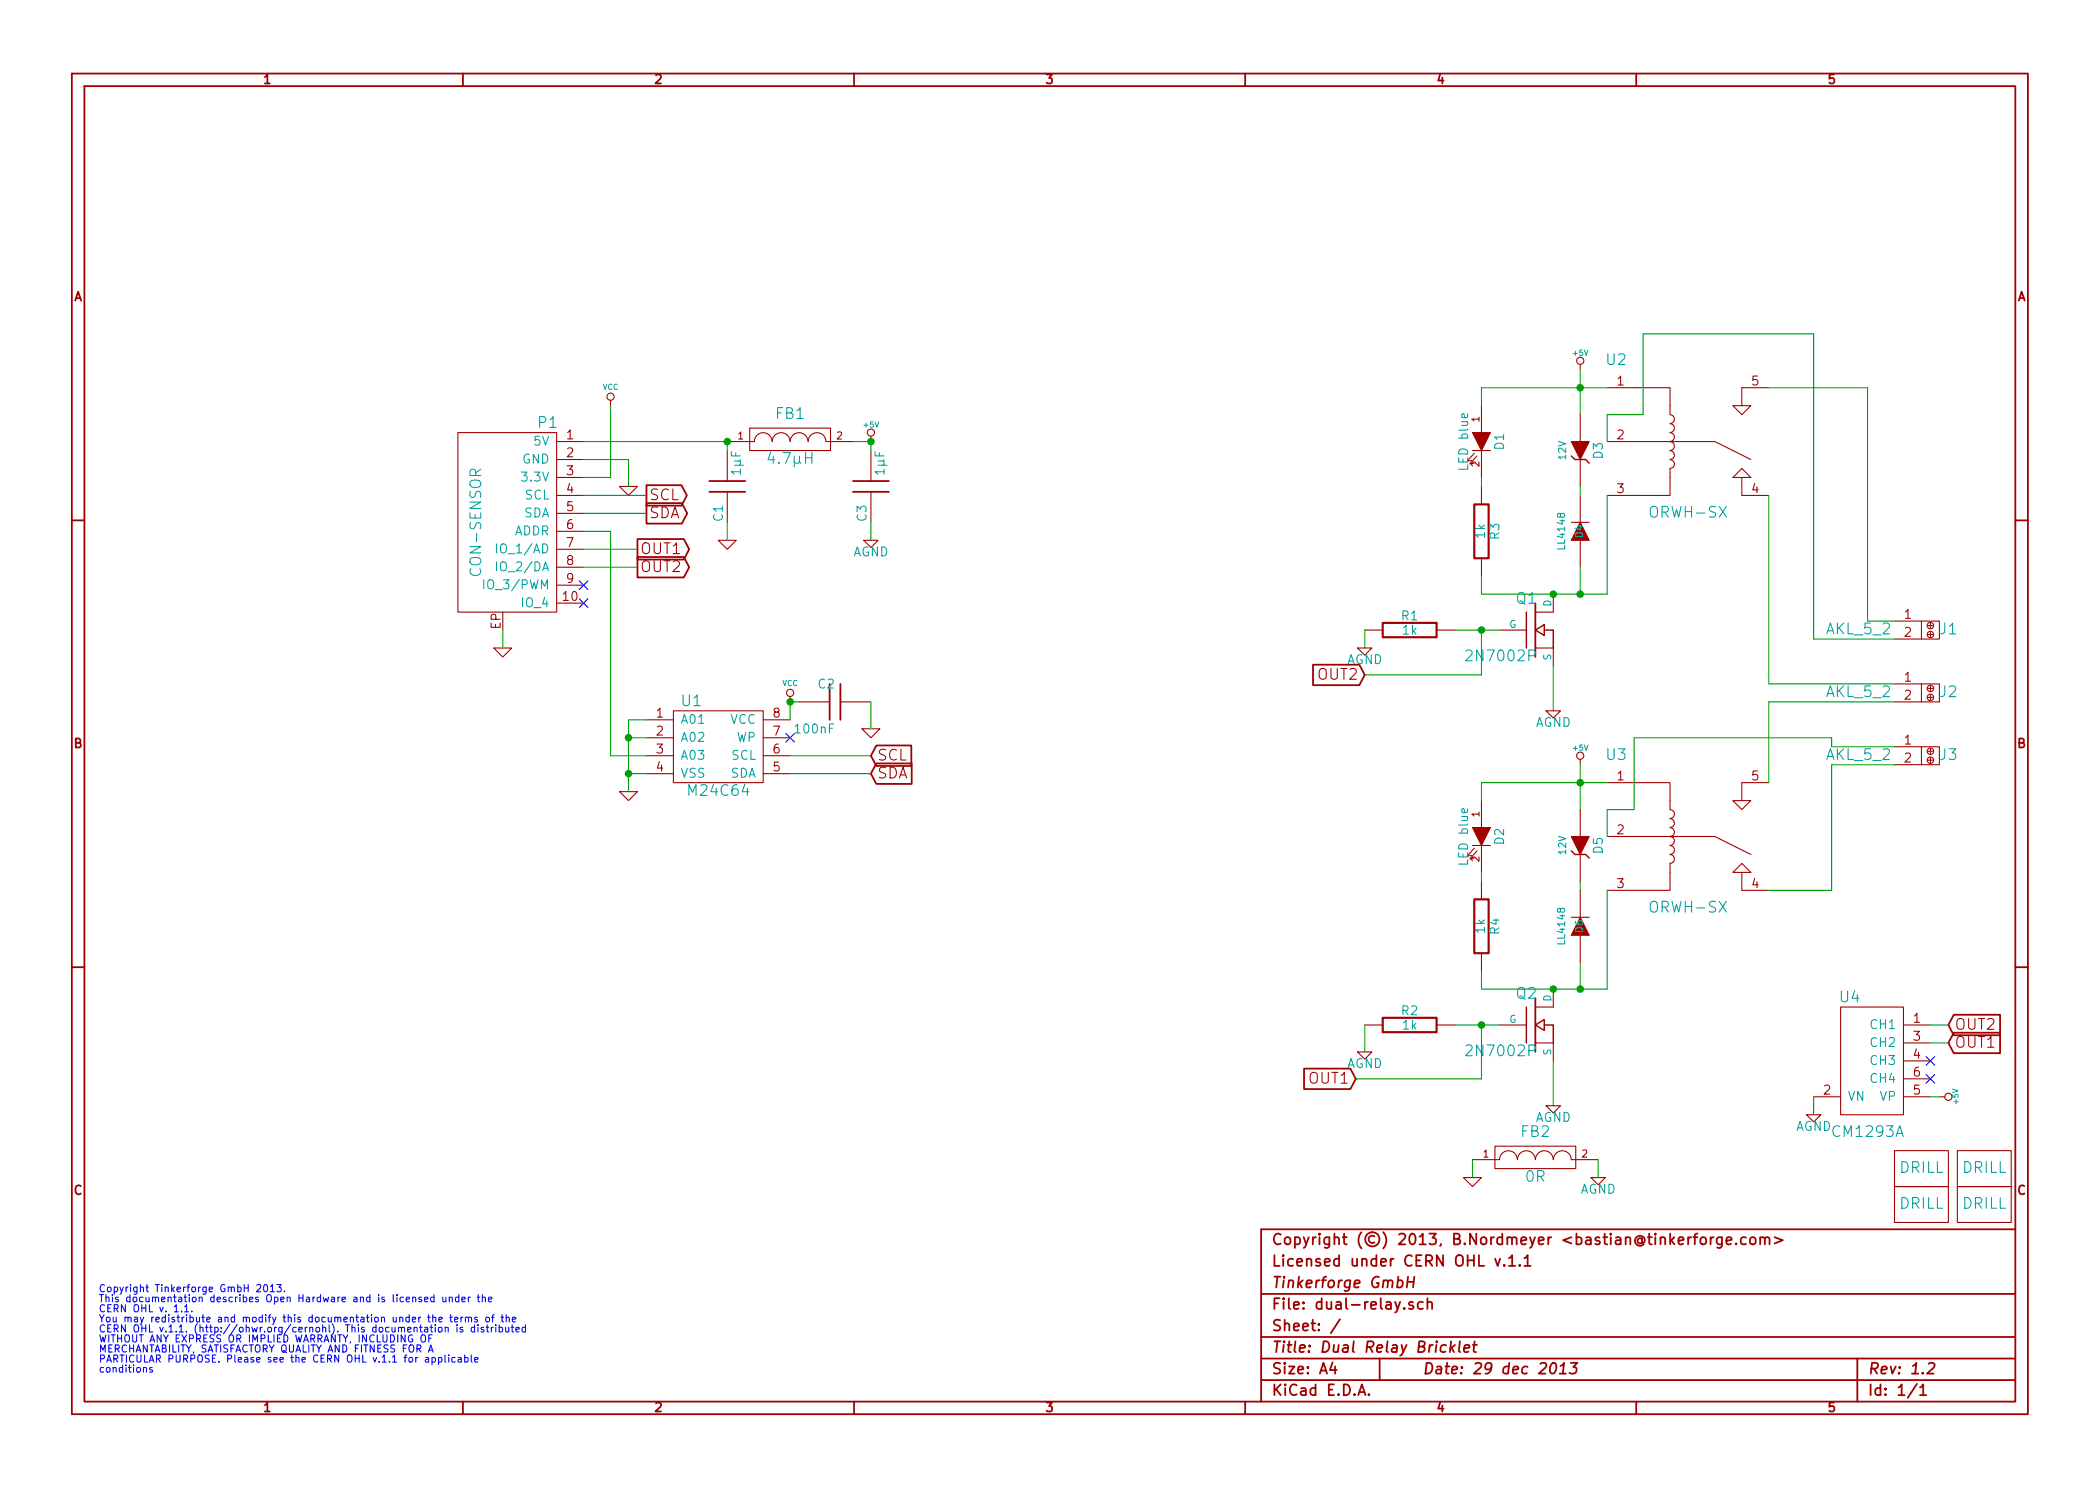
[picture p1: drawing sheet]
EESchema Schematic File Version 2
LIBS:power
LIBS:device
LIBS:transistors
LIBS:conn
LIBS:linear
LIBS:regul
LIBS:74xx
LIBS:cmos4000
LIBS:adc-dac
LIBS:memory
LIBS:xilinx
LIBS:special
LIBS:microcontrollers
LIBS:dsp
LIBS:microchip
LIBS:analog_switches
LIBS:motorola
LIBS:texas
LIBS:intel
LIBS:audio
LIBS:interface
LIBS:digital-audio
LIBS:philips
LIBS:display
LIBS:cypress
LIBS:siliconi
LIBS:opto
LIBS:atmel
LIBS:contrib
LIBS:valves
LIBS:tinkerforge
LIBS:dual-relay-cache
EELAYER 27 0
EELAYER END
$Descr A4 11693 8268
encoding utf-8
Sheet 1 1
Title "Dual Relay Bricklet"
Date "29 dec 2013"
Rev "1.2"
Comp "Tinkerforge GmbH"
Comment1 "Licensed under CERN OHL v.1.1"
Comment2 "Copyright (©) 2013, B.Nordmeyer <bastian@tinkerforge.com>"
Comment3 ""
Comment4 ""
$EndDescr
Text Notes 550  7200 0    40   ~ 0
Copyright Tinkerforge GmbH 2013.\nThis documentation describes Open Hardware and is licensed under the\nCERN OHL v. 1.1.\nYou may redistribute and modify this documentation under the terms of the\nCERN OHL v.1.1. (http://ohwr.org/cernohl). This documentation is distributed\nWITHOUT ANY EXPRESS OR IMPLIED WARRANTY, INCLUDING OF\nMERCHANTABILITY, SATISFACTORY QUALITY AND FITNESS FOR A\nPARTICULAR PURPOSE. Please see the CERN OHL v.1.1 for applicable\nconditions\n
$Comp
L FILTER FB1
U 1 1
P 4400 2450
F 0 "FB1" H 4400 2600 60  0000 C CNN
F 1 "4.7µH" H 4400 2350 60  0000 C CNN
F 2 "NRH3015" H 4400 2450 60  0001 C CNN
F 3 "" H 4400 2450 60  0001 C CNN
	1    4400 2450
	1    0    0    -1  
$EndComp
$Comp
L AKL_5_2 J3
U 1 1
P 10750 4200
F 0 "J3" H 10850 4200 60  0000 C CNN
F 1 "AKL_5_2" H 10350 4200 60  0000 C CNN
F 2 "AKL_5_2" H 10750 4200 60  0001 C CNN
F 3 "" H 10750 4200 60  0001 C CNN
	1    10750 4200
	1    0    0    -1  
$EndComp
$Comp
L AKL_5_2 J2
U 1 1
P 10750 3850
F 0 "J2" H 10850 3850 60  0000 C CNN
F 1 "AKL_5_2" H 10350 3850 60  0000 C CNN
F 2 "AKL_5_2" H 10750 3850 60  0001 C CNN
F 3 "" H 10750 3850 60  0001 C CNN
	1    10750 3850
	1    0    0    -1  
$EndComp
$Comp
L AKL_5_2 J1
U 1 1
P 10750 3500
F 0 "J1" H 10850 3500 60  0000 C CNN
F 1 "AKL_5_2" H 10350 3500 60  0000 C CNN
F 2 "AKL_5_2" H 10750 3500 60  0001 C CNN
F 3 "" H 10750 3500 60  0001 C CNN
	1    10750 3500
	1    0    0    -1  
$EndComp
$Comp
L ORWH-SX U3
U 1 1
P 9400 4650
F 0 "U3" H 9000 5100 60  0000 C CNN
F 1 "ORWH-SX" H 9400 4250 60  0000 C CNN
F 2 "ORWH-SX" H 9400 4650 60  0001 C CNN
F 3 "" H 9400 4650 60  0001 C CNN
	1    9400 4650
	1    0    0    -1  
$EndComp
$Comp
L LED D2
U 1 1
P 8250 4650
F 0 "D2" H 8250 4750 50  0000 C CNN
F 1 "LED blue" H 8250 4550 50  0000 C CNN
F 2 "D0603" H 8250 4650 60  0001 C CNN
F 3 "" H 8250 4650 60  0001 C CNN
	1    8250 4650
	0    1    1    0   
$EndComp
$Comp
L +5V #PWR16
U 1 1
P 8800 4250
F 0 "#PWR16" H 8800 4340 20  0001 C CNN
F 1 "+5V" H 8800 4340 30  0000 C CNN
F 2 "" H 8800 4250 60  0001 C CNN
F 3 "" H 8800 4250 60  0001 C CNN
	1    8800 4250
	1    0    0    -1  
$EndComp
Text GLabel 7600 3750 0    60   Input ~ 0
OUT2
Text GLabel 7550 6000 0    60   Input ~ 0
OUT1
$Comp
L +5V #PWR7
U 1 1
P 4850 2450
F 0 "#PWR7" H 4850 2540 20  0001 C CNN
F 1 "+5V" H 4850 2540 30  0000 C CNN
F 2 "" H 4850 2450 60  0001 C CNN
F 3 "" H 4850 2450 60  0001 C CNN
	1    4850 2450
	1    0    0    -1  
$EndComp
$Comp
L +5V #PWR15
U 1 1
P 8800 2050
F 0 "#PWR15" H 8800 2140 20  0001 C CNN
F 1 "+5V" H 8800 2140 30  0000 C CNN
F 2 "" H 8800 2050 60  0001 C CNN
F 3 "" H 8800 2050 60  0001 C CNN
	1    8800 2050
	1    0    0    -1  
$EndComp
$Comp
L LED D1
U 1 1
P 8250 2450
F 0 "D1" H 8250 2550 50  0000 C CNN
F 1 "LED blue" H 8250 2350 50  0000 C CNN
F 2 "D0603" H 8250 2450 60  0001 C CNN
F 3 "" H 8250 2450 60  0001 C CNN
	1    8250 2450
	0    1    1    0   
$EndComp
$Comp
L B0520LW-7-F D4
U 1 1
P 8800 2950
F 0 "D4" H 8800 2950 40  0000 C CNN
F 1 "LL4148" H 8800 3050 40  0000 C CNN
F 2 "MiniMelf" H 8800 2850 60  0001 C CNN
F 3 "" H 8800 2950 60  0001 C CNN
	1    8800 2950
	0    -1   -1   0   
$EndComp
$Comp
L ORWH-SX U2
U 1 1
P 9400 2450
F 0 "U2" H 9000 2900 60  0000 C CNN
F 1 "ORWH-SX" H 9400 2050 60  0000 C CNN
F 2 "ORWH-SX" H 9400 2450 60  0001 C CNN
F 3 "" H 9400 2450 60  0001 C CNN
	1    9400 2450
	1    0    0    -1  
$EndComp
NoConn ~ 3250 3250
Text GLabel 3550 3150 2    60   Output ~ 0
OUT2
Text GLabel 3550 3050 2    60   Output ~ 0
OUT1
$Comp
L GND #PWR9
U 1 1
P 4850 4050
F 0 "#PWR9" H 4850 4050 30  0001 C CNN
F 1 "GND" H 4850 3980 30  0001 C CNN
F 2 "" H 4850 4050 60  0001 C CNN
F 3 "" H 4850 4050 60  0001 C CNN
	1    4850 4050
	1    0    0    -1  
$EndComp
NoConn ~ 4400 4100
$Comp
L DRILL U5
U 1 1
P 10700 6500
F 0 "U5" H 10750 6550 60  0001 C CNN
F 1 "DRILL" H 10700 6500 60  0000 C CNN
F 2 "DRILL_NP" H 10700 6500 60  0001 C CNN
F 3 "" H 10700 6500 60  0001 C CNN
	1    10700 6500
	1    0    0    -1  
$EndComp
$Comp
L DRILL U6
U 1 1
P 10700 6700
F 0 "U6" H 10750 6750 60  0001 C CNN
F 1 "DRILL" H 10700 6700 60  0000 C CNN
F 2 "DRILL_NP" H 10700 6700 60  0001 C CNN
F 3 "" H 10700 6700 60  0001 C CNN
	1    10700 6700
	1    0    0    -1  
$EndComp
$Comp
L DRILL U8
U 1 1
P 11050 6700
F 0 "U8" H 11100 6750 60  0001 C CNN
F 1 "DRILL" H 11050 6700 60  0000 C CNN
F 2 "DRILL_NP" H 11050 6700 60  0001 C CNN
F 3 "" H 11050 6700 60  0001 C CNN
	1    11050 6700
	1    0    0    -1  
$EndComp
$Comp
L DRILL U7
U 1 1
P 11050 6500
F 0 "U7" H 11100 6550 60  0001 C CNN
F 1 "DRILL" H 11050 6500 60  0000 C CNN
F 2 "DRILL_NP" H 11050 6500 60  0001 C CNN
F 3 "" H 11050 6500 60  0001 C CNN
	1    11050 6500
	1    0    0    -1  
$EndComp
NoConn ~ 3250 3350
$Comp
L C C2
U 1 1
P 4650 3900
F 0 "C2" V 4750 3900 50  0000 L CNN
F 1 "100nF" V 4500 3900 50  0000 L CNN
F 2 "0603" H 4650 3900 60  0001 C CNN
F 3 "" H 4650 3900 60  0001 C CNN
	1    4650 3900
	0    -1   -1   0   
$EndComp
Text GLabel 4850 4300 2    60   Input ~ 0
SDA
Text GLabel 4850 4200 2    60   Input ~ 0
SCL
Text GLabel 3600 2850 2    60   Output ~ 0
SDA
Text GLabel 3600 2750 2    60   Output ~ 0
SCL
$Comp
L VCC #PWR6
U 1 1
P 4400 3900
F 0 "#PWR6" H 4400 4000 30  0001 C CNN
F 1 "VCC" H 4400 4000 30  0000 C CNN
F 2 "" H 4400 3900 60  0001 C CNN
F 3 "" H 4400 3900 60  0001 C CNN
	1    4400 3900
	1    0    0    -1  
$EndComp
$Comp
L GND #PWR4
U 1 1
P 3500 4400
F 0 "#PWR4" H 3500 4400 30  0001 C CNN
F 1 "GND" H 3500 4330 30  0001 C CNN
F 2 "" H 3500 4400 60  0001 C CNN
F 3 "" H 3500 4400 60  0001 C CNN
	1    3500 4400
	1    0    0    -1  
$EndComp
$Comp
L CAT24C U1
U 1 1
P 4000 4400
F 0 "U1" H 3850 4900 60  0000 C CNN
F 1 "M24C64" H 4000 4400 60  0000 C CNN
F 2 "SO-8" H 4000 4400 60  0001 C CNN
F 3 "" H 4000 4400 60  0001 C CNN
	1    4000 4400
	1    0    0    -1  
$EndComp
$Comp
L VCC #PWR2
U 1 1
P 3400 2250
F 0 "#PWR2" H 3400 2350 30  0001 C CNN
F 1 "VCC" H 3400 2350 30  0000 C CNN
F 2 "" H 3400 2250 60  0001 C CNN
F 3 "" H 3400 2250 60  0001 C CNN
	1    3400 2250
	1    0    0    -1  
$EndComp
$Comp
L GND #PWR3
U 1 1
P 3500 2700
F 0 "#PWR3" H 3500 2700 30  0001 C CNN
F 1 "GND" H 3500 2630 30  0001 C CNN
F 2 "" H 3500 2700 60  0001 C CNN
F 3 "" H 3500 2700 60  0001 C CNN
	1    3500 2700
	1    0    0    -1  
$EndComp
$Comp
L GND #PWR1
U 1 1
P 2800 3600
F 0 "#PWR1" H 2800 3600 30  0001 C CNN
F 1 "GND" H 2800 3530 30  0001 C CNN
F 2 "" H 2800 3600 60  0001 C CNN
F 3 "" H 2800 3600 60  0001 C CNN
	1    2800 3600
	1    0    0    -1  
$EndComp
$Comp
L CON-SENSOR P1
U 1 1
P 2800 2900
F 0 "P1" H 2550 3450 60  0000 C CNN
F 1 "CON-SENSOR" V 2950 2900 60  0000 C CNN
F 2 "CON-SENSOR" H 2800 2900 60  0001 C CNN
F 3 "" H 2800 2900 60  0001 C CNN
	1    2800 2900
	-1   0    0    -1  
$EndComp
$Comp
L MOSFET_N Q1
U 1 1
P 8550 3500
F 0 "Q1" H 8560 3670 60  0000 R CNN
F 1 "2N7002P" H 8560 3350 60  0000 R CNN
F 2 "SOT23GDS" H 8550 3500 60  0001 C CNN
F 3 "" H 8550 3500 60  0001 C CNN
	1    8550 3500
	1    0    0    -1  
$EndComp
$Comp
L MOSFET_N Q2
U 1 1
P 8550 5700
F 0 "Q2" H 8560 5870 60  0000 R CNN
F 1 "2N7002P" H 8560 5550 60  0000 R CNN
F 2 "SOT23GDS" H 8550 5700 60  0001 C CNN
F 3 "" H 8550 5700 60  0001 C CNN
	1    8550 5700
	1    0    0    -1  
$EndComp
Wire Wire Line
	8100 5700 8350 5700
Wire Wire Line
	3400 2250 3400 2650
Wire Wire Line
	3400 2650 3250 2650
Wire Wire Line
	3500 2700 3500 2550
Wire Wire Line
	3500 2550 3250 2550
Wire Wire Line
	10550 4150 10200 4150
Wire Wire Line
	10200 4150 10200 4100
Wire Wire Line
	10550 3800 9850 3800
Wire Wire Line
	9850 3800 9850 2750
Wire Wire Line
	10550 3550 10100 3550
Wire Wire Line
	10100 3550 10100 1850
Wire Wire Line
	8800 2050 8800 2300
Connection ~ 8800 2150
Wire Wire Line
	8250 2150 8950 2150
Wire Wire Line
	3250 3150 3550 3150
Wire Wire Line
	3400 2950 3400 4200
Connection ~ 4400 3900
Wire Wire Line
	4450 3900 4400 3900
Wire Wire Line
	4850 4050 4850 3900
Wire Wire Line
	4400 4300 4850 4300
Wire Wire Line
	3250 2750 3600 2750
Connection ~ 3500 4100
Wire Wire Line
	3600 4000 3500 4000
Wire Wire Line
	3500 4000 3500 4400
Wire Wire Line
	3500 4300 3600 4300
Wire Wire Line
	2800 3600 2800 3500
Wire Wire Line
	3400 2950 3250 2950
Wire Wire Line
	3400 4200 3600 4200
Wire Wire Line
	3500 4100 3600 4100
Connection ~ 3500 4300
Wire Wire Line
	3250 2850 3600 2850
Wire Wire Line
	4400 4200 4850 4200
Wire Wire Line
	4400 3900 4400 4000
Wire Wire Line
	3250 3050 3550 3050
Connection ~ 8650 3300
Wire Wire Line
	8650 3950 8650 3700
Wire Wire Line
	8650 6150 8650 5900
Connection ~ 8650 5500
Connection ~ 8800 4350
Wire Wire Line
	8800 4250 8800 4500
Wire Wire Line
	9850 2150 10400 2150
Wire Wire Line
	10400 2150 10400 3450
Wire Wire Line
	10400 3450 10550 3450
Wire Wire Line
	9850 4350 9850 3900
Wire Wire Line
	9850 3900 10550 3900
Wire Wire Line
	9850 4950 10200 4950
Wire Wire Line
	10200 4950 10200 4250
Wire Wire Line
	10200 4250 10550 4250
Wire Wire Line
	4750 2450 4850 2450
Wire Wire Line
	3250 2450 4050 2450
Wire Wire Line
	8100 3500 8350 3500
Wire Wire Line
	9150 1850 9150 2300
Wire Wire Line
	9150 2300 8950 2300
Wire Wire Line
	8950 2300 8950 2450
Wire Wire Line
	10100 1850 9150 1850
Wire Wire Line
	8950 4500 9100 4500
Wire Wire Line
	9100 4500 9100 4100
Wire Wire Line
	9100 4100 10200 4100
Wire Wire Line
	8950 4650 8950 4500
Wire Wire Line
	8250 2150 8250 2250
Wire Wire Line
	8950 4350 8250 4350
Wire Wire Line
	8250 4350 8250 4450
Wire Wire Line
	8250 3500 8250 3750
Wire Wire Line
	8250 3750 7600 3750
Connection ~ 8250 3500
Wire Wire Line
	7600 3500 7600 3600
Wire Wire Line
	8250 5700 8250 6000
Wire Wire Line
	8250 6000 7550 6000
Connection ~ 8250 5700
Wire Wire Line
	7600 5700 7600 5850
Wire Wire Line
	8950 3300 8950 2750
$Comp
L ZENER D3
U 1 1
P 8800 2500
F 0 "D3" H 8800 2600 50  0000 C CNN
F 1 "12V" H 8800 2400 40  0000 C CNN
F 2 "MiniMelf" H 8800 2500 60  0001 C CNN
F 3 "" H 8800 2500 60  0001 C CNN
	1    8800 2500
	0    1    1    0   
$EndComp
Wire Wire Line
	8800 2750 8800 2700
Wire Wire Line
	8800 3150 8800 3300
Connection ~ 8800 3300
$Comp
L C C3
U 1 1
P 4850 2700
F 0 "C3" V 4900 2800 50  0000 L CNN
F 1 "1µF" V 4800 2500 50  0000 L CNN
F 2 "0805" H 4850 2700 60  0001 C CNN
F 3 "" H 4850 2700 60  0001 C CNN
	1    4850 2700
	-1   0    0    1   
$EndComp
Wire Wire Line
	4850 3000 4850 2900
Wire Wire Line
	4850 2450 4850 2500
Connection ~ 4850 2450
$Comp
L C C1
U 1 1
P 4050 2700
F 0 "C1" V 4100 2800 50  0000 L CNN
F 1 "1µF" V 4000 2500 50  0000 L CNN
F 2 "0805" H 4050 2700 60  0001 C CNN
F 3 "" H 4050 2700 60  0001 C CNN
	1    4050 2700
	-1   0    0    1   
$EndComp
$Comp
L GND #PWR5
U 1 1
P 4050 3000
F 0 "#PWR5" H 4050 3000 30  0001 C CNN
F 1 "GND" H 4050 2930 30  0001 C CNN
F 2 "" H 4050 3000 60  0001 C CNN
F 3 "" H 4050 3000 60  0001 C CNN
	1    4050 3000
	1    0    0    -1  
$EndComp
Wire Wire Line
	4050 3000 4050 2900
Wire Wire Line
	4050 2450 4050 2500
Connection ~ 4050 2450
Wire Wire Line
	8950 5500 8950 4950
Wire Wire Line
	8800 4900 8800 4950
Wire Wire Line
	8800 5350 8800 5500
Connection ~ 8800 5500
$Comp
L B0520LW-7-F D6
U 1 1
P 8800 5150
F 0 "D6" H 8800 5150 40  0000 C CNN
F 1 "LL4148" H 8800 5250 40  0000 C CNN
F 2 "MiniMelf" H 8800 5050 60  0001 C CNN
F 3 "" H 8800 5150 60  0001 C CNN
	1    8800 5150
	0    -1   -1   0   
$EndComp
$Comp
L ZENER D5
U 1 1
P 8800 4700
F 0 "D5" H 8800 4800 50  0000 C CNN
F 1 "12V" H 8800 4600 40  0000 C CNN
F 2 "MiniMelf" H 8800 4700 60  0001 C CNN
F 3 "" H 8800 4700 60  0001 C CNN
	1    8800 4700
	0    1    1    0   
$EndComp
$Comp
L AGND #PWR8
U 1 1
P 4850 3000
F 0 "#PWR8" H 4850 3000 40  0001 C CNN
F 1 "AGND" H 4850 2930 50  0000 C CNN
F 2 "" H 4850 3000 60  0001 C CNN
F 3 "" H 4850 3000 60  0001 C CNN
	1    4850 3000
	1    0    0    -1  
$EndComp
$Comp
L AGND #PWR10
U 1 1
P 7600 3600
F 0 "#PWR10" H 7600 3600 40  0001 C CNN
F 1 "AGND" H 7600 3530 50  0000 C CNN
F 2 "" H 7600 3600 60  0001 C CNN
F 3 "" H 7600 3600 60  0001 C CNN
	1    7600 3600
	1    0    0    -1  
$EndComp
$Comp
L AGND #PWR13
U 1 1
P 8650 3950
F 0 "#PWR13" H 8650 3950 40  0001 C CNN
F 1 "AGND" H 8650 3880 50  0000 C CNN
F 2 "" H 8650 3950 60  0001 C CNN
F 3 "" H 8650 3950 60  0001 C CNN
	1    8650 3950
	1    0    0    -1  
$EndComp
$Comp
L AGND #PWR14
U 1 1
P 8650 6150
F 0 "#PWR14" H 8650 6150 40  0001 C CNN
F 1 "AGND" H 8650 6080 50  0000 C CNN
F 2 "" H 8650 6150 60  0001 C CNN
F 3 "" H 8650 6150 60  0001 C CNN
	1    8650 6150
	1    0    0    -1  
$EndComp
$Comp
L AGND #PWR11
U 1 1
P 7600 5850
F 0 "#PWR11" H 7600 5850 40  0001 C CNN
F 1 "AGND" H 7600 5780 50  0000 C CNN
F 2 "" H 7600 5850 60  0001 C CNN
F 3 "" H 7600 5850 60  0001 C CNN
	1    7600 5850
	1    0    0    -1  
$EndComp
$Comp
L AGND #PWR17
U 1 1
P 8900 6550
F 0 "#PWR17" H 8900 6550 40  0001 C CNN
F 1 "AGND" H 8900 6480 50  0000 C CNN
F 2 "" H 8900 6550 60  0001 C CNN
F 3 "" H 8900 6550 60  0001 C CNN
	1    8900 6550
	1    0    0    -1  
$EndComp
$Comp
L GND #PWR12
U 1 1
P 8200 6550
F 0 "#PWR12" H 8200 6550 30  0001 C CNN
F 1 "GND" H 8200 6480 30  0001 C CNN
F 2 "" H 8200 6550 60  0001 C CNN
F 3 "" H 8200 6550 60  0001 C CNN
	1    8200 6550
	1    0    0    -1  
$EndComp
$Comp
L FILTER FB2
U 1 1
P 8550 6450
F 0 "FB2" H 8550 6600 60  0000 C CNN
F 1 "0R" H 8550 6350 60  0000 C CNN
F 2 "0603" H 8550 6450 60  0001 C CNN
F 3 "" H 8550 6450 60  0001 C CNN
	1    8550 6450
	1    0    0    -1  
$EndComp
Wire Wire Line
	8200 6550 8200 6450
Wire Wire Line
	8900 6550 8900 6450
$Comp
L CM1293A U4
U 1 1
P 10450 5900
F 0 "U4" V 10100 5750 60  0000 C CNN
F 1 "CM1293A" V 10850 5850 60  0000 C CNN
F 2 "SC-74" H 10450 5900 60  0001 C CNN
F 3 "~" H 10450 5900 60  0000 C CNN
	1    10450 5900
	0    1    1    0   
$EndComp
$Comp
L +5V #PWR19
U 1 1
P 10800 6100
F 0 "#PWR19" H 10800 6190 20  0001 C CNN
F 1 "+5V" H 10800 6190 30  0000 C CNN
F 2 "" H 10800 6100 60  0001 C CNN
F 3 "" H 10800 6100 60  0001 C CNN
	1    10800 6100
	0    1    1    0   
$EndComp
$Comp
L AGND #PWR18
U 1 1
P 10100 6200
F 0 "#PWR18" H 10100 6200 40  0001 C CNN
F 1 "AGND" H 10100 6130 50  0000 C CNN
F 2 "" H 10100 6200 60  0001 C CNN
F 3 "" H 10100 6200 60  0001 C CNN
	1    10100 6200
	1    0    0    -1  
$EndComp
Wire Wire Line
	10100 6200 10100 6100
Text GLabel 10850 5700 2    60   Input ~ 0
OUT2
Text GLabel 10850 5800 2    60   Input ~ 0
OUT1
Wire Wire Line
	10750 5700 10850 5700
Wire Wire Line
	10750 5800 10850 5800
Wire Wire Line
	10750 6100 10800 6100
NoConn ~ 10750 5900
NoConn ~ 10750 6000
$Comp
L R R4
U 1 1
P 8250 5150
F 0 "R4" V 8330 5150 50  0000 C CNN
F 1 "1k" V 8250 5150 50  0000 C CNN
F 2 "0603" H 8250 5150 60  0001 C CNN
F 3 "" H 8250 5150 60  0000 C CNN
	1    8250 5150
	1    0    0    -1  
$EndComp
$Comp
L R R2
U 1 1
P 7850 5700
F 0 "R2" V 7930 5700 50  0000 C CNN
F 1 "1k" V 7850 5700 50  0000 C CNN
F 2 "0603" H 7850 5700 60  0001 C CNN
F 3 "" H 7850 5700 60  0000 C CNN
	1    7850 5700
	0    -1   -1   0   
$EndComp
Wire Wire Line
	8250 5500 8250 5400
Wire Wire Line
	8250 4900 8250 4850
Wire Wire Line
	8250 5500 8950 5500
$Comp
L R R3
U 1 1
P 8250 2950
F 0 "R3" V 8330 2950 50  0000 C CNN
F 1 "1k" V 8250 2950 50  0000 C CNN
F 2 "0603" H 8250 2950 60  0001 C CNN
F 3 "" H 8250 2950 60  0000 C CNN
	1    8250 2950
	1    0    0    -1  
$EndComp
$Comp
L R R1
U 1 1
P 7850 3500
F 0 "R1" V 7930 3500 50  0000 C CNN
F 1 "1k" V 7850 3500 50  0000 C CNN
F 2 "0603" H 7850 3500 60  0001 C CNN
F 3 "" H 7850 3500 60  0000 C CNN
	1    7850 3500
	0    -1   -1   0   
$EndComp
Wire Wire Line
	8950 3300 8250 3300
Wire Wire Line
	8250 3300 8250 3200
Wire Wire Line
	8250 2700 8250 2650
$EndSCHEMATC
